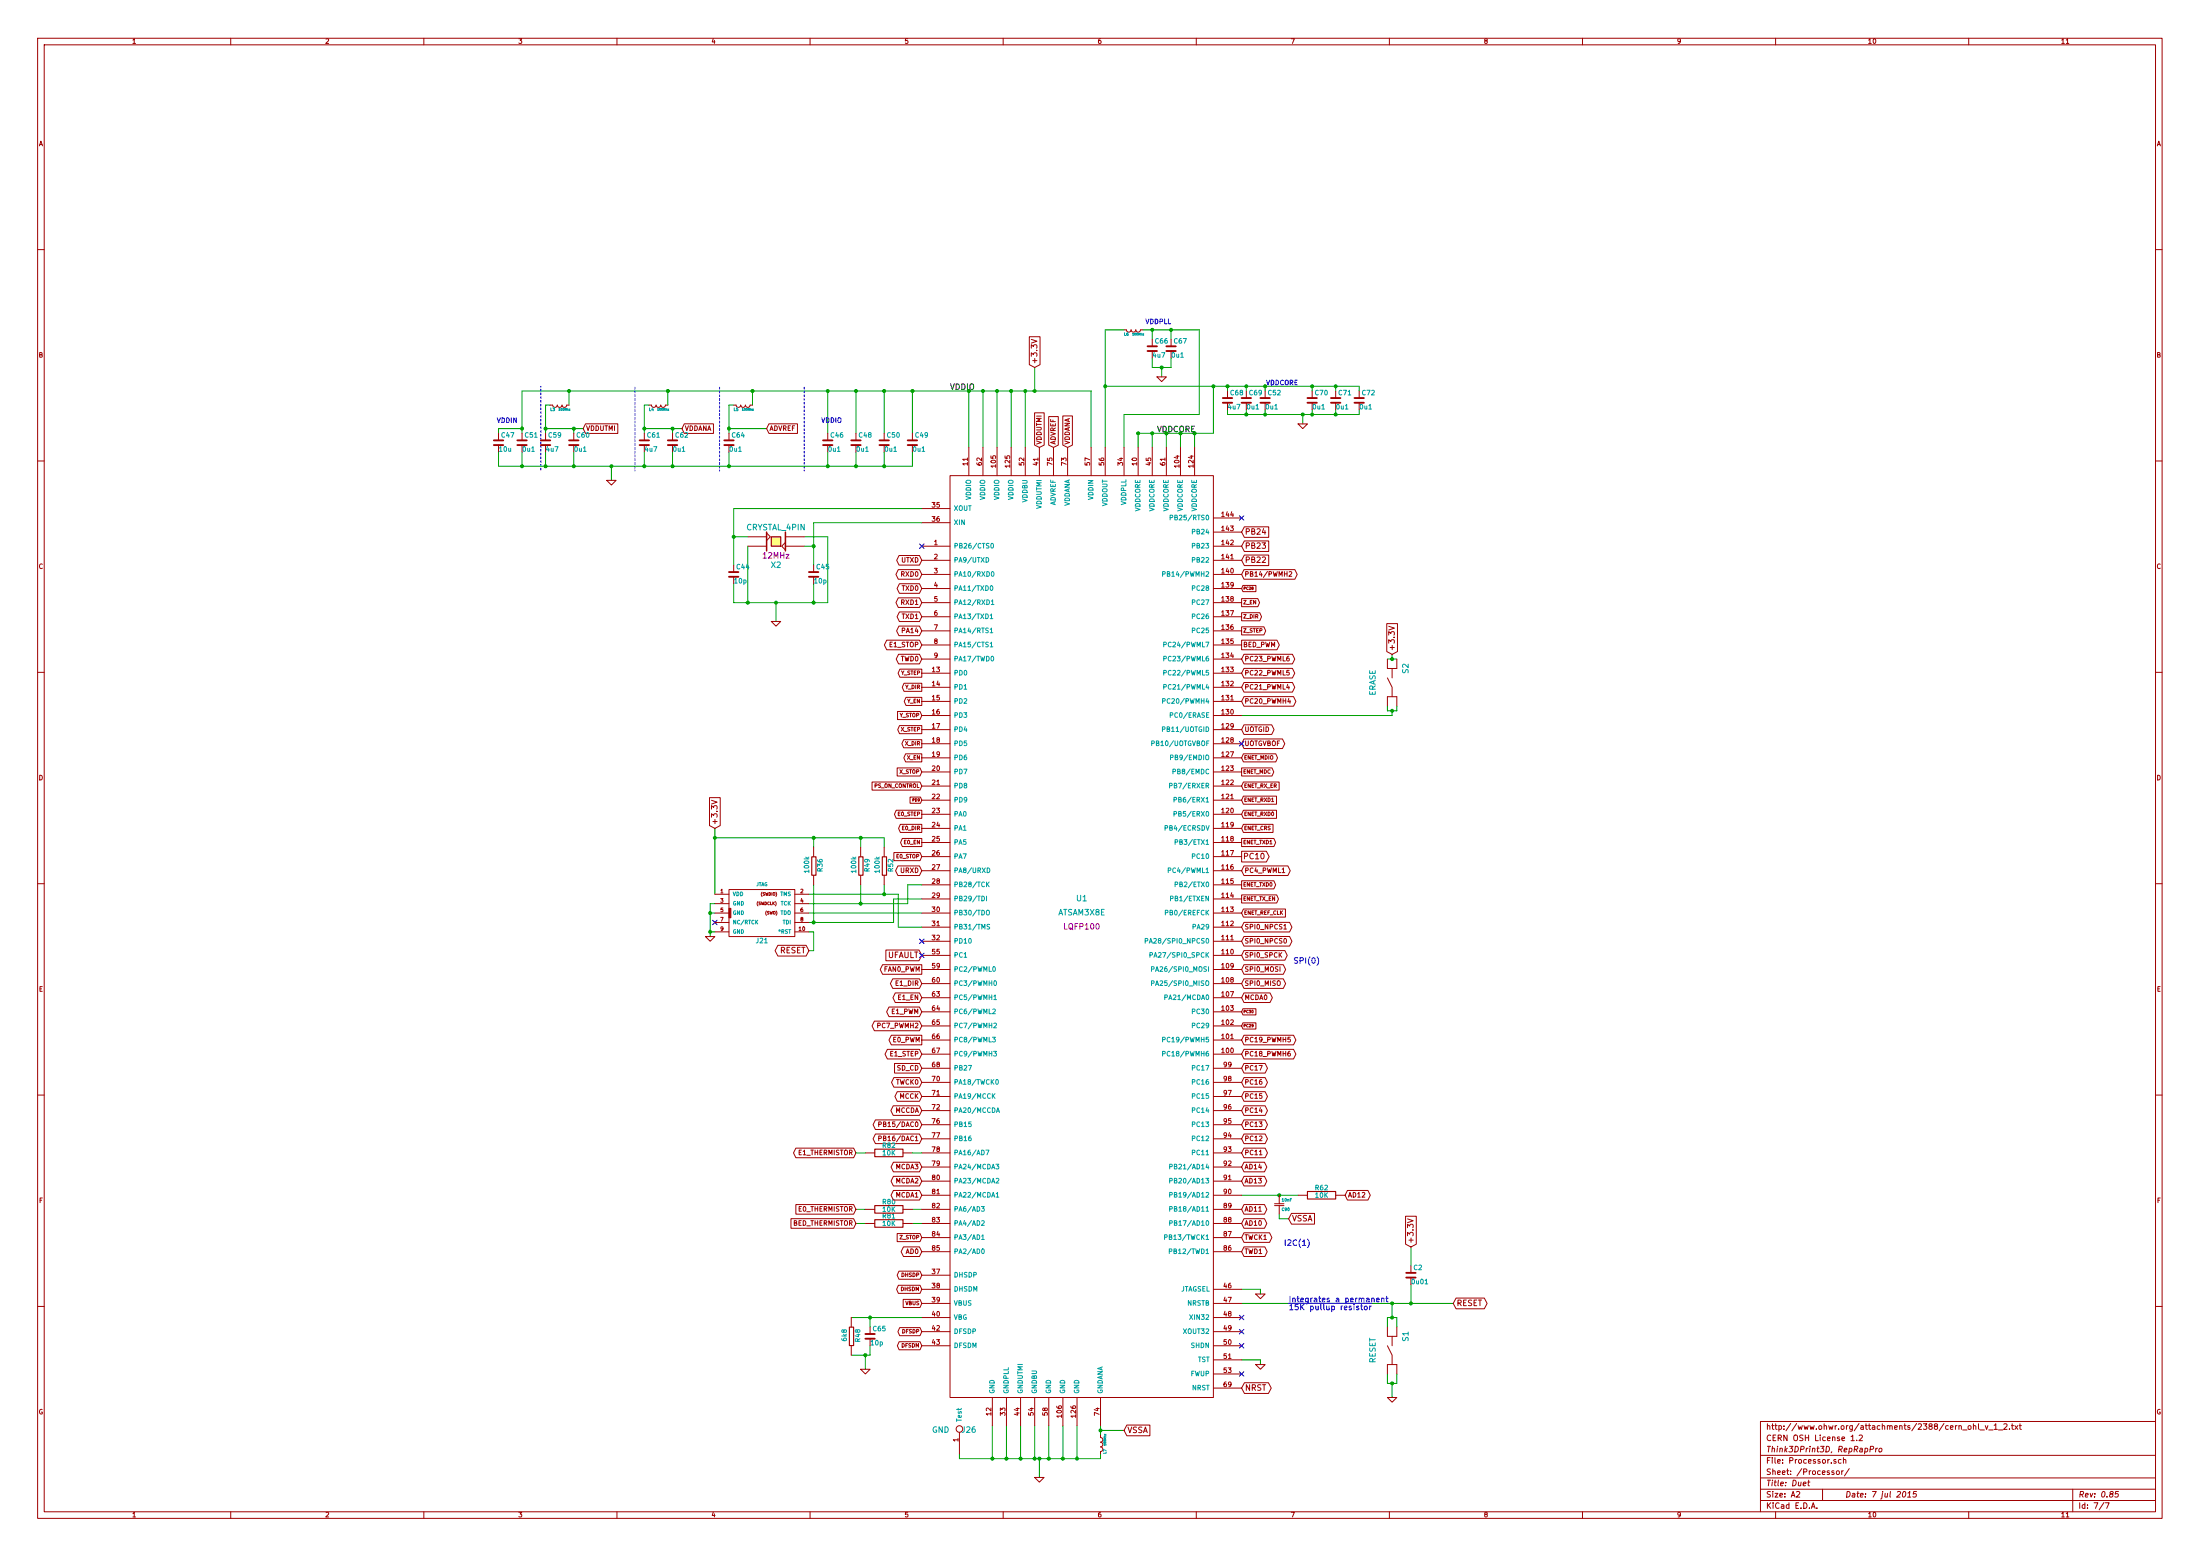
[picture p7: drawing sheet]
EESchema Schematic File Version 2
LIBS:power
LIBS:device
LIBS:transistors
LIBS:conn
LIBS:linear
LIBS:regul
LIBS:74xx
LIBS:cmos4000
LIBS:adc-dac
LIBS:memory
LIBS:xilinx
LIBS:special
LIBS:microcontrollers
LIBS:dsp
LIBS:microchip
LIBS:analog_switches
LIBS:motorola
LIBS:texas
LIBS:intel
LIBS:audio
LIBS:interface
LIBS:digital-audio
LIBS:philips
LIBS:display
LIBS:cypress
LIBS:siliconi
LIBS:opto
LIBS:atmel
LIBS:contrib
LIBS:valves
LIBS:FE
LIBS:Duet0.85-cache
EELAYER 27 0
EELAYER END
$Descr A2 23386 16535
encoding utf-8
Sheet 7 7
Title "Duet"
Date "7 jul 2015"
Rev "0.85"
Comp "Think3DPrint3D, RepRapPro"
Comment1 "CERN OSH License 1.2"
Comment2 "http://www.ohwr.org/attachments/2388/cern_ohl_v_1_2.txt"
Comment3 ""
Comment4 ""
$EndDescr
Wire Wire Line
	9200 12850 9100 12850
Wire Wire Line
	9800 13000 9700 13000
Wire Wire Line
	13600 12900 13600 12950
Wire Wire Line
	13600 12950 13700 12950
Connection ~ 8650 6400
Wire Wire Line
	8800 6400 7800 6400
Wire Wire Line
	8800 6400 8800 5700
Wire Wire Line
	8800 5700 8550 5700
Connection ~ 7800 5700
Wire Wire Line
	7950 5700 7800 5700
Connection ~ 8650 5800
Wire Wire Line
	8650 6000 8650 5550
Connection ~ 7750 4950
Wire Wire Line
	7750 4950 7750 4800
Wire Wire Line
	11700 15150 11700 15250
Connection ~ 15000 13850
Wire Wire Line
	13200 13850 15450 13850
Wire Wire Line
	15000 13250 15000 13450
Connection ~ 14800 14700
Wire Wire Line
	14800 14850 14800 14700
Connection ~ 14800 14000
Connection ~ 14800 13850
Wire Wire Line
	14800 13850 14800 14000
Connection ~ 14800 7000
Wire Wire Line
	14800 6950 14800 7000
Connection ~ 14800 7550
Wire Wire Line
	14800 7550 14800 7600
Wire Wire Line
	14800 7600 13200 7600
Connection ~ 9250 14000
Wire Wire Line
	9250 14100 9250 14000
Connection ~ 9200 14400
Wire Wire Line
	9200 14550 9200 14400
Connection ~ 11450 15500
Connection ~ 8650 8900
Wire Wire Line
	7600 8900 9400 8900
Connection ~ 9150 8900
Connection ~ 9400 9500
Wire Wire Line
	9400 9400 9400 9500
Connection ~ 10300 4150
Wire Wire Line
	10300 4150 10300 4750
Connection ~ 10600 4150
Wire Wire Line
	10600 4150 10600 4750
Connection ~ 10900 4150
Wire Wire Line
	10900 4150 10900 4750
Connection ~ 9700 4150
Wire Wire Line
	11600 4750 11600 4150
Wire Wire Line
	11600 4150 5550 4150
Connection ~ 6500 4950
Wire Wire Line
	6500 4950 6500 5100
Connection ~ 5800 4950
Wire Wire Line
	5550 4950 5550 4800
Connection ~ 6850 4950
Wire Wire Line
	6100 4950 6100 4800
Connection ~ 7150 4950
Connection ~ 8800 4950
Connection ~ 9400 4950
Wire Wire Line
	9100 4950 9100 4800
Connection ~ 9100 4150
Wire Wire Line
	9400 4150 9400 4600
Connection ~ 8000 4150
Wire Wire Line
	8800 4150 8800 4600
Connection ~ 6050 4150
Wire Wire Line
	7100 4150 7100 4300
Wire Wire Line
	8150 4550 7750 4550
Connection ~ 6100 4550
Wire Wire Line
	6200 4550 5800 4550
Connection ~ 5800 4550
Wire Wire Line
	5850 4300 5800 4300
Wire Wire Line
	5800 4300 5800 4600
Connection ~ 13050 4100
Wire Wire Line
	13050 4100 13050 4150
Connection ~ 13450 4100
Wire Wire Line
	13450 4100 13450 4150
Connection ~ 14200 4100
Wire Wire Line
	14450 4150 14450 4100
Wire Wire Line
	14450 4100 11750 4100
Connection ~ 14200 4400
Wire Wire Line
	14450 4350 14450 4400
Wire Wire Line
	14450 4400 13050 4400
Connection ~ 13850 4400
Wire Wire Line
	13950 4400 13950 4350
Connection ~ 13450 4400
Wire Wire Line
	13250 4350 13250 4400
Wire Wire Line
	13050 4400 13050 4350
Wire Wire Line
	12750 4400 11950 4400
Wire Wire Line
	12750 4400 12750 3500
Wire Wire Line
	12450 3800 12450 3900
Wire Wire Line
	12450 3900 12250 3900
Wire Wire Line
	12250 3900 12250 3800
Connection ~ 12250 3500
Wire Wire Line
	12250 3500 12250 3600
Wire Wire Line
	11950 4400 11950 4750
Wire Wire Line
	12700 4600 12700 4750
Connection ~ 12400 4600
Wire Wire Line
	12550 4600 12550 4750
Connection ~ 12100 4600
Wire Wire Line
	12250 4750 12250 4600
Wire Wire Line
	9800 9550 9500 9550
Wire Wire Line
	9500 9550 9500 9800
Wire Wire Line
	9500 9800 8600 9800
Wire Wire Line
	9800 9400 9650 9400
Wire Wire Line
	9650 9400 9650 9600
Wire Wire Line
	9650 9600 8600 9600
Wire Wire Line
	9800 9700 8600 9700
Wire Wire Line
	13200 14450 13400 14450
Wire Wire Line
	13400 14450 13400 14500
Wire Wire Line
	13400 13750 13400 13700
Wire Wire Line
	13400 13700 13200 13700
Connection ~ 11150 15500
Wire Wire Line
	11150 15500 11150 15150
Connection ~ 11000 15500
Wire Wire Line
	11000 15500 11000 15150
Connection ~ 10700 15500
Wire Wire Line
	10700 15500 10700 15150
Wire Wire Line
	8650 6400 8650 6200
Connection ~ 7550 9900
Wire Wire Line
	7550 9950 7550 9600
Wire Wire Line
	7600 9700 7550 9700
Wire Wire Line
	7550 9600 7600 9600
Wire Wire Line
	8650 10100 8650 9900
Wire Wire Line
	8250 6400 8250 6600
Connection ~ 8250 6400
Wire Wire Line
	7550 9900 7600 9900
Connection ~ 7550 9700
Wire Wire Line
	10550 15500 10550 15150
Wire Wire Line
	7800 6400 7800 6200
Wire Wire Line
	11050 15500 11050 15700
Wire Wire Line
	10850 15500 10850 15150
Connection ~ 10850 15500
Wire Wire Line
	11450 15150 11450 15500
Connection ~ 11050 15500
Wire Wire Line
	11300 15500 11300 15150
Connection ~ 11300 15500
Wire Wire Line
	8650 5550 9800 5550
Wire Wire Line
	8600 9500 9550 9500
Wire Wire Line
	9550 9500 9550 9850
Wire Wire Line
	9550 9850 9800 9850
Wire Wire Line
	8650 10100 8600 10100
Wire Wire Line
	12100 4750 12100 4600
Wire Wire Line
	12400 4600 12400 4750
Connection ~ 12250 4600
Connection ~ 12550 4600
Wire Notes Line
	6750 5000 6750 4100
Wire Notes Line
	5750 4100 5750 5000
Connection ~ 12700 4600
Wire Wire Line
	11750 4750 11750 3500
Wire Wire Line
	11750 3500 11950 3500
Wire Wire Line
	12750 3500 12150 3500
Wire Wire Line
	12450 3500 12450 3600
Connection ~ 12450 3500
Wire Wire Line
	12350 4000 12350 3900
Connection ~ 12350 3900
Connection ~ 11750 4100
Wire Wire Line
	13950 4100 13950 4150
Wire Wire Line
	13450 4400 13450 4350
Connection ~ 13250 4400
Wire Wire Line
	13850 4400 13850 4500
Wire Wire Line
	14200 4400 14200 4350
Connection ~ 13950 4400
Wire Wire Line
	14200 4100 14200 4150
Connection ~ 13950 4100
Wire Wire Line
	13250 4100 13250 4150
Connection ~ 13250 4100
Wire Wire Line
	12100 4600 12900 4600
Wire Wire Line
	12900 4600 12900 4100
Connection ~ 12900 4100
Wire Wire Line
	6100 4600 6100 4550
Wire Notes Line
	8550 5000 8550 4100
Wire Wire Line
	7800 4300 7750 4300
Connection ~ 6850 4550
Wire Wire Line
	6900 4300 6850 4300
Wire Wire Line
	6850 4300 6850 4600
Wire Notes Line
	7650 5000 7650 4100
Wire Wire Line
	7150 4600 7150 4550
Wire Wire Line
	7250 4550 6850 4550
Connection ~ 7150 4550
Wire Wire Line
	5300 4600 5300 4550
Wire Wire Line
	5300 4550 5550 4550
Wire Wire Line
	5550 4150 5550 4600
Wire Wire Line
	6050 4300 6050 4150
Connection ~ 5550 4550
Wire Wire Line
	8000 4150 8000 4300
Connection ~ 7100 4150
Wire Wire Line
	9100 4150 9100 4600
Connection ~ 8800 4150
Wire Wire Line
	9700 4150 9700 4600
Connection ~ 9400 4150
Wire Wire Line
	9700 4800 9700 4950
Wire Wire Line
	9400 4800 9400 4950
Wire Wire Line
	8800 4950 8800 4800
Connection ~ 9100 4950
Wire Wire Line
	7150 4950 7150 4800
Wire Wire Line
	6850 4950 6850 4800
Wire Wire Line
	5800 4950 5800 4800
Connection ~ 6100 4950
Wire Wire Line
	9700 4950 5300 4950
Wire Wire Line
	5300 4950 5300 4800
Connection ~ 5550 4950
Wire Wire Line
	11000 4150 11000 3900
Connection ~ 11000 4150
Wire Wire Line
	10750 4150 10750 4750
Connection ~ 10750 4150
Wire Wire Line
	10450 4150 10450 4750
Connection ~ 10450 4150
Wire Wire Line
	8650 9400 8650 9800
Connection ~ 8650 9800
Wire Wire Line
	9150 9400 9150 9600
Connection ~ 9150 9600
Wire Wire Line
	9400 8900 9400 9000
Wire Wire Line
	9150 9000 9150 8900
Wire Wire Line
	8650 8900 8650 9000
Wire Wire Line
	7600 9500 7600 8800
Connection ~ 7600 8900
Wire Wire Line
	9050 14400 9250 14400
Wire Wire Line
	9250 14400 9250 14300
Wire Wire Line
	9800 14000 9050 14000
Wire Wire Line
	14750 7500 14750 7550
Wire Wire Line
	14750 7550 14850 7550
Wire Wire Line
	14850 7550 14850 7500
Wire Wire Line
	14850 7000 14750 7000
Wire Wire Line
	14750 14100 14750 14000
Wire Wire Line
	14750 14000 14850 14000
Wire Wire Line
	14850 14000 14850 14100
Wire Wire Line
	14750 14600 14750 14700
Wire Wire Line
	14750 14700 14850 14700
Wire Wire Line
	14850 14700 14850 14600
Wire Wire Line
	15000 13850 15000 13650
Wire Wire Line
	8650 9900 8600 9900
Wire Wire Line
	11700 15450 11700 15500
Wire Wire Line
	11950 15200 11700 15200
Connection ~ 11700 15200
Wire Wire Line
	7750 4300 7750 4600
Connection ~ 7750 4550
Wire Wire Line
	8550 5800 8650 5800
Wire Wire Line
	9800 5400 7800 5400
Wire Wire Line
	7800 5400 7800 6000
Wire Wire Line
	7950 5800 7950 6400
Connection ~ 7950 6400
Wire Wire Line
	10200 15450 10200 15500
Wire Wire Line
	10200 15500 11700 15500
Connection ~ 10550 15500
Wire Wire Line
	13200 12700 13800 12700
Connection ~ 13600 12700
Wire Wire Line
	9800 12850 9700 12850
Wire Wire Line
	9200 13000 9100 13000
$Comp
L R R81
U 1 1
P 9450 13000
F 0 "R81" V 9530 13000 50  0000 C CNN
F 1 "10K" V 9450 13000 50  0000 C CNN
F 2 "" H 9450 13000 60  0001 C CNN
F 3 "" H 9450 13000 60  0001 C CNN
	1    9450 13000
	0    -1   -1   0   
$EndComp
$Comp
L R R80
U 1 1
P 9450 12850
F 0 "R80" V 9530 12850 50  0000 C CNN
F 1 "10K" V 9450 12850 50  0000 C CNN
F 2 "" H 9450 12850 60  0001 C CNN
F 3 "" H 9450 12850 60  0001 C CNN
	1    9450 12850
	0    -1   -1   0   
$EndComp
Text GLabel 13200 9100 2    60   Output ~ 0
PC10
$Comp
L R R62
U 1 1
P 14050 12700
F 0 "R62" V 14130 12700 50  0000 C CNN
F 1 "10K" V 14050 12700 50  0000 C CNN
F 2 "" H 14050 12700 60  0001 C CNN
F 3 "" H 14050 12700 60  0001 C CNN
	1    14050 12700
	0    -1   -1   0   
$EndComp
Text GLabel 13700 12950 2    60   Input ~ 0
VSSA
$Comp
L CSMALL C90
U 1 1
P 13600 12800
F 0 "C90" H 13625 12850 30  0000 L CNN
F 1 "10nF" H 13625 12750 30  0000 L CNN
F 2 "" H 13600 12800 60  0001 C CNN
F 3 "" H 13600 12800 60  0001 C CNN
	1    13600 12800
	1    0    0    1   
$EndComp
$Comp
L TP J26
U 1 1
P 10200 15450
F 0 "J26" H 10300 15700 60  0000 C CNN
F 1 "GND" H 10000 15700 60  0000 C CNN
F 2 "" H 10200 15450 60  0001 C CNN
F 3 "" H 10200 15450 60  0001 C CNN
	1    10200 15450
	1    0    0    -1  
$EndComp
Text GLabel 9800 8350 0    39   Input ~ 0
PS_ON_CONTROL
$Comp
L CRYSTAL_4PIN X2
U 1 1
P 8250 5750
F 0 "X2" H 8250 6000 60  0000 C CNN
F 1 "CRYSTAL_4PIN" H 8250 5600 60  0000 C CNN
F 2 "" H 8250 5750 60  0001 C CNN
F 3 "" H 8250 5750 60  0001 C CNN
F 4 "12MHz" H 8250 5900 60  0000 C CNN "Frequency"
	1    8250 5750
	-1   0    0    1   
$EndComp
$Comp
L ATSAM3X8E U1
U 1 1
P 11500 10200
F 0 "U1" H 11500 10850 60  0000 C CNN
F 1 "ATSAM3X8E" H 11500 10700 60  0000 C CNN
F 2 "LQFP100" H 11500 10550 60  0000 C CNN
F 3 "" H 11500 10200 60  0001 C CNN
	1    11500 10200
	1    0    0    -1  
$EndComp
Text Notes 13700 13850 0    60   ~ 0
Integrates a permanent\n~15K pullup resistor
NoConn ~ 13200 5500
NoConn ~ 9800 5800
NoConn ~ 9800 10000
Text GLabel 9800 10150 0    60   Input ~ 0
UFAULT
Text GLabel 13200 7900 2    50   BiDi ~ 0
UOTGVBOF
Text GLabel 13200 7750 2    50   BiDi ~ 0
UOTGID
Text GLabel 9800 11950 0    50   BiDi ~ 0
PB15/DAC0
Text GLabel 9800 12100 0    50   BiDi ~ 0
PB16/DAC1
Text GLabel 13200 11350 2    50   BiDi ~ 0
PC17
Text GLabel 13200 11500 2    50   BiDi ~ 0
PC16
Text GLabel 13200 11650 2    50   BiDi ~ 0
PC15
Text GLabel 13200 11800 2    50   BiDi ~ 0
PC14
Text GLabel 13200 11950 2    50   BiDi ~ 0
PC13
Text GLabel 13200 12100 2    50   BiDi ~ 0
PC12
Text GLabel 13200 12250 2    50   BiDi ~ 0
PC11
Text GLabel 13200 9850 2    50   BiDi ~ 0
SPI0_NPCS1
Text GLabel 13200 6100 2    50   BiDi ~ 0
PB14/PWMH2
Text GLabel 13200 7000 2    50   BiDi ~ 0
PC23_PWML6
Text GLabel 13200 7150 2    50   BiDi ~ 0
PC22_PWML5
Text GLabel 13200 7300 2    50   BiDi ~ 0
PC21_PWML4
Text GLabel 13200 7450 2    50   BiDi ~ 0
PC20_PWMH4
Text GLabel 13200 9250 2    50   BiDi ~ 0
PC4_PWML1
Text GLabel 13200 11050 2    50   BiDi ~ 0
PC19_PWMH5
Text GLabel 13200 11200 2    50   BiDi ~ 0
PC18_PWMH6
Text GLabel 13200 12400 2    50   BiDi ~ 0
AD14
Text GLabel 13200 12550 2    50   BiDi ~ 0
AD13
Text GLabel 14300 12700 2    50   BiDi ~ 0
AD12
Text GLabel 13200 12850 2    50   BiDi ~ 0
AD11
Text GLabel 13200 13000 2    50   BiDi ~ 0
AD10
Text GLabel 9800 13300 0    50   BiDi ~ 0
AD0
Text GLabel 9100 12250 0    50   BiDi ~ 0
E1_THERMISTOR
Text GLabel 9800 6100 0    50   BiDi ~ 0
RXD0
Text GLabel 9800 6250 0    50   BiDi ~ 0
TXD0
Text GLabel 9800 6700 0    50   BiDi ~ 0
PA14
Text GLabel 9800 6850 0    50   BiDi ~ 0
E1_STOP
Text GLabel 9800 11200 0    50   BiDi ~ 0
E1_STEP
Text GLabel 9800 10450 0    50   BiDi ~ 0
E1_DIR
Text GLabel 9800 10600 0    50   BiDi ~ 0
E1_EN
Text GLabel 9800 10750 0    50   BiDi ~ 0
E1_PWM
Text GLabel 9800 10900 0    50   BiDi ~ 0
PC7_PWMH2
Text Label 10100 4150 0    60   ~ 0
VDDIO
Text Label 12300 4600 0    60   ~ 0
VDDCORE
Text GLabel 11950 15200 2    60   Input ~ 0
VSSA
$Comp
L L_MINI L7
U 1 1
P 11700 15350
F 0 "L7" H 11625 15300 30  0000 C CNN
F 1 "100Mhz" H 11750 15300 22  0000 C CNN
F 2 "" H 11700 15350 60  0001 C CNN
F 3 "" H 11700 15350 60  0001 C CNN
	1    11700 15350
	0    -1   -1   0   
$EndComp
Text Notes 13750 10250 0    60   ~ 0
SPI(0)
Text Notes 13650 13250 0    60   ~ 0
I2C(1)
Text GLabel 9800 6400 0    50   BiDi ~ 0
RXD1
Text GLabel 9800 6550 0    50   BiDi ~ 0
TXD1
Text GLabel 9800 9250 0    50   BiDi ~ 0
URXD
Text GLabel 9800 5950 0    50   BiDi ~ 0
UTXD
Text GLabel 13200 13150 2    50   BiDi ~ 0
TWCK1
Text GLabel 13200 13300 2    50   BiDi ~ 0
TWD1
Text GLabel 9800 11350 0    50   Input ~ 0
SD_CD
Text GLabel 13200 10600 2    50   BiDi ~ 0
MCDA0
Text GLabel 9800 11650 0    50   BiDi ~ 0
MCCK
Text GLabel 9800 11800 0    50   BiDi ~ 0
MCCDA
Text GLabel 9800 12400 0    50   BiDi ~ 0
MCDA3
Text GLabel 9800 12550 0    50   BiDi ~ 0
MCDA2
Text GLabel 9800 12700 0    50   BiDi ~ 0
MCDA1
$Comp
L SW_TACT S2
U 1 1
P 14800 7250
F 0 "S2" H 14950 7100 60  0000 C CNN
F 1 "ERASE" H 14800 7450 60  0000 C CNN
F 2 "" H 14800 7250 60  0001 C CNN
F 3 "" H 14800 7250 60  0001 C CNN
	1    14800 7250
	0    -1   -1   0   
$EndComp
Text GLabel 14800 6950 1    60   Input ~ 0
+3.3V
$Comp
L C_SMALL C65
U 1 1
P 9250 14200
F 0 "C65" H 9275 14275 50  0000 L CNN
F 1 "10p" H 9250 14125 50  0000 L CNN
F 2 "" H 9250 14200 60  0001 C CNN
F 3 "" H 9250 14200 60  0001 C CNN
	1    9250 14200
	1    0    0    -1  
$EndComp
$Comp
L GND #PWR052
U 1 1
P 9200 14550
F 0 "#PWR052" H 9200 14550 30  0001 C CNN
F 1 "GND" H 9200 14480 30  0001 C CNN
F 2 "" H 9200 14550 60  0001 C CNN
F 3 "" H 9200 14550 60  0001 C CNN
	1    9200 14550
	1    0    0    -1  
$EndComp
$Comp
L R_SMALL R48
U 1 1
P 9050 14200
F 0 "R48" V 9125 14208 50  0000 C CNN
F 1 "6k8" V 8982 14212 50  0000 C CNN
F 2 "" H 9050 14200 60  0001 C CNN
F 3 "" H 9050 14200 60  0001 C CNN
	1    9050 14200
	1    0    0    -1  
$EndComp
Text GLabel 9800 14150 0    39   BiDi ~ 0
DFSDP
Text GLabel 9800 14300 0    39   BiDi ~ 0
DFSDM
$Comp
L R_SMALL R52
U 1 1
P 9400 9200
F 0 "R52" V 9475 9208 50  0000 C CNN
F 1 "100k" V 9332 9212 50  0000 C CNN
F 2 "" H 9400 9200 60  0001 C CNN
F 3 "" H 9400 9200 60  0001 C CNN
	1    9400 9200
	1    0    0    -1  
$EndComp
$Comp
L R_SMALL R49
U 1 1
P 9150 9200
F 0 "R49" V 9225 9208 50  0000 C CNN
F 1 "100k" V 9082 9212 50  0000 C CNN
F 2 "" H 9150 9200 60  0001 C CNN
F 3 "" H 9150 9200 60  0001 C CNN
	1    9150 9200
	1    0    0    -1  
$EndComp
$Comp
L R_SMALL R36
U 1 1
P 8650 9200
F 0 "R36" V 8725 9208 50  0000 C CNN
F 1 "100k" V 8582 9212 50  0000 C CNN
F 2 "" H 8650 9200 60  0001 C CNN
F 3 "" H 8650 9200 60  0001 C CNN
	1    8650 9200
	1    0    0    -1  
$EndComp
$Comp
L GND #PWR053
U 1 1
P 6500 5100
F 0 "#PWR053" H 6500 5100 30  0001 C CNN
F 1 "GND" H 6500 5030 30  0001 C CNN
F 2 "" H 6500 5100 60  0001 C CNN
F 3 "" H 6500 5100 60  0001 C CNN
	1    6500 5100
	1    0    0    -1  
$EndComp
Text GLabel 11050 4750 1    50   Input ~ 0
VDDUTMI
Text GLabel 11350 4750 1    50   Input ~ 0
VDDANA
Text GLabel 11200 4750 1    50   Input ~ 0
ADVREF
Text GLabel 8150 4550 2    50   Input ~ 0
ADVREF
Text GLabel 7250 4550 2    50   Input ~ 0
VDDANA
Text GLabel 6200 4550 2    50   Input ~ 0
VDDUTMI
$Comp
L L_MINI L4
U 1 1
P 7000 4300
F 0 "L4" H 6925 4250 30  0000 C CNN
F 1 "100Mhz" H 7050 4250 22  0000 C CNN
F 2 "" H 7000 4300 60  0001 C CNN
F 3 "" H 7000 4300 60  0001 C CNN
	1    7000 4300
	1    0    0    -1  
$EndComp
$Comp
L C_SMALL C62
U 1 1
P 7150 4700
F 0 "C62" H 7175 4775 50  0000 L CNN
F 1 "0u1" H 7150 4625 50  0000 L CNN
F 2 "" H 7150 4700 60  0001 C CNN
F 3 "" H 7150 4700 60  0001 C CNN
	1    7150 4700
	1    0    0    -1  
$EndComp
$Comp
L C_SMALL C64
U 1 1
P 7750 4700
F 0 "C64" H 7775 4775 50  0000 L CNN
F 1 "0u1" H 7750 4625 50  0000 L CNN
F 2 "" H 7750 4700 60  0001 C CNN
F 3 "" H 7750 4700 60  0001 C CNN
	1    7750 4700
	1    0    0    -1  
$EndComp
$Comp
L C_SMALL C61
U 1 1
P 6850 4700
F 0 "C61" H 6875 4775 50  0000 L CNN
F 1 "4u7" H 6850 4625 50  0000 L CNN
F 2 "" H 6850 4700 60  0001 C CNN
F 3 "" H 6850 4700 60  0001 C CNN
	1    6850 4700
	1    0    0    -1  
$EndComp
$Comp
L L_MINI L5
U 1 1
P 7900 4300
F 0 "L5" H 7825 4250 30  0000 C CNN
F 1 "100Mhz" H 7950 4250 22  0000 C CNN
F 2 "" H 7900 4300 60  0001 C CNN
F 3 "" H 7900 4300 60  0001 C CNN
	1    7900 4300
	1    0    0    -1  
$EndComp
Text Notes 12450 3450 2    50   ~ 0
VDDPLL
$Comp
L GND #PWR054
U 1 1
P 12350 4000
F 0 "#PWR054" H 12350 4000 30  0001 C CNN
F 1 "GND" H 12350 3930 30  0001 C CNN
F 2 "" H 12350 4000 60  0001 C CNN
F 3 "" H 12350 4000 60  0001 C CNN
	1    12350 4000
	1    0    0    -1  
$EndComp
$Comp
L L_MINI L6
U 1 1
P 12050 3500
F 0 "L6" H 11975 3450 30  0000 C CNN
F 1 "100Mhz" H 12100 3450 22  0000 C CNN
F 2 "" H 12050 3500 60  0001 C CNN
F 3 "" H 12050 3500 60  0001 C CNN
	1    12050 3500
	1    0    0    -1  
$EndComp
$Comp
L C_SMALL C67
U 1 1
P 12450 3700
F 0 "C67" H 12475 3775 50  0000 L CNN
F 1 "0u1" H 12450 3625 50  0000 L CNN
F 2 "" H 12450 3700 60  0001 C CNN
F 3 "" H 12450 3700 60  0001 C CNN
	1    12450 3700
	1    0    0    -1  
$EndComp
$Comp
L C_SMALL C66
U 1 1
P 12250 3700
F 0 "C66" H 12275 3775 50  0000 L CNN
F 1 "4u7" H 12250 3625 50  0000 L CNN
F 2 "" H 12250 3700 60  0001 C CNN
F 3 "MLCC or Tantalum" H 12250 3700 60  0001 C CNN
	1    12250 3700
	1    0    0    -1  
$EndComp
$Comp
L L_MINI L3
U 1 1
P 5950 4300
F 0 "L3" H 5875 4250 30  0000 C CNN
F 1 "100Mhz" H 6000 4250 22  0000 C CNN
F 2 "" H 5950 4300 60  0001 C CNN
F 3 "" H 5950 4300 60  0001 C CNN
	1    5950 4300
	1    0    0    -1  
$EndComp
$Comp
L GND #PWR055
U 1 1
P 13850 4500
F 0 "#PWR055" H 13850 4500 30  0001 C CNN
F 1 "GND" H 13850 4430 30  0001 C CNN
F 2 "" H 13850 4500 60  0001 C CNN
F 3 "" H 13850 4500 60  0001 C CNN
	1    13850 4500
	1    0    0    -1  
$EndComp
$Comp
L C_SMALL C72
U 1 1
P 14450 4250
F 0 "C72" H 14475 4325 50  0000 L CNN
F 1 "0u1" H 14450 4175 50  0000 L CNN
F 2 "" H 14450 4250 60  0001 C CNN
F 3 "" H 14450 4250 60  0001 C CNN
	1    14450 4250
	1    0    0    -1  
$EndComp
$Comp
L C_SMALL C70
U 1 1
P 13950 4250
F 0 "C70" H 13975 4325 50  0000 L CNN
F 1 "0u1" H 13950 4175 50  0000 L CNN
F 2 "" H 13950 4250 60  0001 C CNN
F 3 "" H 13950 4250 60  0001 C CNN
	1    13950 4250
	1    0    0    -1  
$EndComp
$Comp
L C_SMALL C71
U 1 1
P 14200 4250
F 0 "C71" H 14225 4325 50  0000 L CNN
F 1 "0u1" H 14200 4175 50  0000 L CNN
F 2 "" H 14200 4250 60  0001 C CNN
F 3 "" H 14200 4250 60  0001 C CNN
	1    14200 4250
	1    0    0    -1  
$EndComp
Text Notes 13800 4100 2    50   ~ 0
VDDCORE
Text Notes 8950 4500 2    50   ~ 0
VDDIO
Text Notes 5500 4500 2    50   ~ 0
VDDIN
$Comp
L C_SMALL C59
U 1 1
P 5800 4700
F 0 "C59" H 5825 4775 50  0000 L CNN
F 1 "4u7" H 5800 4625 50  0000 L CNN
F 2 "" H 5800 4700 60  0001 C CNN
F 3 "" H 5800 4700 60  0001 C CNN
	1    5800 4700
	1    0    0    -1  
$EndComp
$Comp
L C_SMALL C60
U 1 1
P 6100 4700
F 0 "C60" H 6125 4775 50  0000 L CNN
F 1 "0u1" H 6100 4625 50  0000 L CNN
F 2 "" H 6100 4700 60  0001 C CNN
F 3 "" H 6100 4700 60  0001 C CNN
	1    6100 4700
	1    0    0    -1  
$EndComp
$Comp
L C_SMALL C47
U 1 1
P 5300 4700
F 0 "C47" H 5325 4775 50  0000 L CNN
F 1 "10u" H 5300 4625 50  0000 L CNN
F 2 "" H 5300 4700 60  0001 C CNN
F 3 "MLCC or Tantalum" H 5300 4700 60  0001 C CNN
	1    5300 4700
	1    0    0    -1  
$EndComp
$Comp
L C_SMALL C68
U 1 1
P 13050 4250
F 0 "C68" H 13075 4325 50  0000 L CNN
F 1 "4u7" H 13050 4175 50  0000 L CNN
F 2 "" H 13050 4250 60  0001 C CNN
F 3 "MLCC or Tantalum" H 13050 4250 60  0001 C CNN
	1    13050 4250
	1    0    0    -1  
$EndComp
$Comp
L C_SMALL C69
U 1 1
P 13250 4250
F 0 "C69" H 13275 4325 50  0000 L CNN
F 1 "0u1" H 13250 4175 50  0000 L CNN
F 2 "" H 13250 4250 60  0001 C CNN
F 3 "" H 13250 4250 60  0001 C CNN
	1    13250 4250
	1    0    0    -1  
$EndComp
NoConn ~ 13200 14300
Text GLabel 8600 10100 0    60   BiDi ~ 0
RESET
Text GLabel 13200 14750 2    60   BiDi ~ 0
NRST
Text GLabel 15450 13850 2    60   BiDi ~ 0
RESET
Text GLabel 15000 13250 1    60   Input ~ 0
+3.3V
Text GLabel 7600 8800 1    60   Input ~ 0
+3.3V
NoConn ~ 7600 9800
$Comp
L GND #PWR056
U 1 1
P 13400 14500
F 0 "#PWR056" H 13400 14500 30  0001 C CNN
F 1 "GND" H 13400 14430 30  0001 C CNN
F 2 "" H 13400 14500 60  0001 C CNN
F 3 "" H 13400 14500 60  0001 C CNN
	1    13400 14500
	1    0    0    -1  
$EndComp
$Comp
L GND #PWR057
U 1 1
P 13400 13750
F 0 "#PWR057" H 13400 13750 30  0001 C CNN
F 1 "GND" H 13400 13680 30  0001 C CNN
F 2 "" H 13400 13750 60  0001 C CNN
F 3 "" H 13400 13750 60  0001 C CNN
	1    13400 13750
	1    0    0    -1  
$EndComp
NoConn ~ 13200 14150
NoConn ~ 13200 14000
NoConn ~ 13200 14600
$Comp
L C_SMALL C2
U 1 1
P 15000 13550
F 0 "C2" H 15025 13625 50  0000 L CNN
F 1 "0u01" H 15000 13475 50  0000 L CNN
F 2 "" H 15000 13550 60  0001 C CNN
F 3 "" H 15000 13550 60  0001 C CNN
	1    15000 13550
	1    0    0    -1  
$EndComp
$Comp
L SW_TACT S1
U 1 1
P 14800 14350
F 0 "S1" H 14950 14200 60  0000 C CNN
F 1 "RESET" H 14800 14550 60  0000 C CNN
F 2 "" H 14800 14350 60  0001 C CNN
F 3 "" H 14800 14350 60  0001 C CNN
	1    14800 14350
	0    -1   -1   0   
$EndComp
$Comp
L C_SMALL C45
U 1 1
P 8650 6100
F 0 "C45" H 8675 6175 50  0000 L CNN
F 1 "10p" H 8650 6025 50  0000 L CNN
F 2 "" H 8650 6100 60  0001 C CNN
F 3 "" H 8650 6100 60  0001 C CNN
	1    8650 6100
	1    0    0    -1  
$EndComp
$Comp
L C_SMALL C44
U 1 1
P 7800 6100
F 0 "C44" H 7825 6175 50  0000 L CNN
F 1 "10p" H 7800 6025 50  0000 L CNN
F 2 "" H 7800 6100 60  0001 C CNN
F 3 "" H 7800 6100 60  0001 C CNN
	1    7800 6100
	1    0    0    -1  
$EndComp
$Comp
L C_SMALL C52
U 1 1
P 13450 4250
F 0 "C52" H 13475 4325 50  0000 L CNN
F 1 "0u1" H 13450 4175 50  0000 L CNN
F 2 "" H 13450 4250 60  0001 C CNN
F 3 "" H 13450 4250 60  0001 C CNN
	1    13450 4250
	1    0    0    -1  
$EndComp
$Comp
L C_SMALL C51
U 1 1
P 5550 4700
F 0 "C51" H 5575 4775 50  0000 L CNN
F 1 "0u1" H 5550 4625 50  0000 L CNN
F 2 "" H 5550 4700 60  0001 C CNN
F 3 "" H 5550 4700 60  0001 C CNN
	1    5550 4700
	1    0    0    -1  
$EndComp
$Comp
L C_SMALL C50
U 1 1
P 9400 4700
F 0 "C50" H 9425 4775 50  0000 L CNN
F 1 "0u1" H 9400 4625 50  0000 L CNN
F 2 "" H 9400 4700 60  0001 C CNN
F 3 "" H 9400 4700 60  0001 C CNN
	1    9400 4700
	1    0    0    -1  
$EndComp
$Comp
L C_SMALL C49
U 1 1
P 9700 4700
F 0 "C49" H 9725 4775 50  0000 L CNN
F 1 "0u1" H 9700 4625 50  0000 L CNN
F 2 "" H 9700 4700 60  0001 C CNN
F 3 "" H 9700 4700 60  0001 C CNN
	1    9700 4700
	1    0    0    -1  
$EndComp
$Comp
L C_SMALL C48
U 1 1
P 9100 4700
F 0 "C48" H 9125 4775 50  0000 L CNN
F 1 "0u1" H 9100 4625 50  0000 L CNN
F 2 "" H 9100 4700 60  0001 C CNN
F 3 "" H 9100 4700 60  0001 C CNN
	1    9100 4700
	1    0    0    -1  
$EndComp
$Comp
L C_SMALL C46
U 1 1
P 8800 4700
F 0 "C46" H 8825 4775 50  0000 L CNN
F 1 "0u1" H 8800 4625 50  0000 L CNN
F 2 "" H 8800 4700 60  0001 C CNN
F 3 "" H 8800 4700 60  0001 C CNN
	1    8800 4700
	1    0    0    -1  
$EndComp
$Comp
L CONN_JTAG J21
U 1 1
P 8100 9700
F 0 "J21" H 8100 9400 50  0000 C CNN
F 1 "JTAG" H 8100 10000 35  0000 C CNN
F 2 "" H 8100 9700 60  0001 C CNN
F 3 "" H 8100 9700 60  0001 C CNN
	1    8100 9700
	1    0    0    -1  
$EndComp
$Comp
L GND #PWR058
U 1 1
P 11050 15700
F 0 "#PWR058" H 11050 15700 30  0001 C CNN
F 1 "GND" H 11050 15630 30  0001 C CNN
F 2 "" H 11050 15700 60  0001 C CNN
F 3 "" H 11050 15700 60  0001 C CNN
	1    11050 15700
	1    0    0    -1  
$EndComp
Text GLabel 9800 13150 0    39   Input ~ 0
Z_STOP
Text GLabel 9800 7600 0    39   Input ~ 0
Y_STOP
Text GLabel 13200 6700 2    39   Output ~ 0
Z_STEP
Text GLabel 13200 6550 2    39   Output ~ 0
Z_DIR
Text GLabel 9800 11050 0    50   Output ~ 0
E0_PWM
Text GLabel 9800 10300 0    50   Output ~ 0
FAN0_PWM
Text GLabel 13200 6850 2    50   Output ~ 0
BED_PWM
Text GLabel 13200 8650 2    39   Input ~ 0
ENET_RXD0
Text GLabel 13200 8800 2    39   Input ~ 0
ENET_CRS
Text GLabel 13200 9550 2    39   Output ~ 0
ENET_TX_EN
Text GLabel 9100 12850 0    50   Input ~ 0
E0_THERMISTOR
Text GLabel 9800 13850 0    39   Input ~ 0
VBUS
Text GLabel 9800 8950 0    39   Output ~ 0
E0_EN
Text GLabel 9800 8800 0    39   Output ~ 0
E0_DIR
Text GLabel 9800 8650 0    39   Output ~ 0
E0_STEP
Text GLabel 9800 8050 0    39   Output ~ 0
X_EN
Text GLabel 9800 7900 0    39   Output ~ 0
X_DIR
Text GLabel 9800 7750 0    39   Output ~ 0
X_STEP
Text GLabel 9800 7450 0    39   Output ~ 0
Y_EN
Text GLabel 9800 7300 0    39   Output ~ 0
Y_DIR
Text GLabel 9800 7150 0    39   Output ~ 0
Y_STEP
Text GLabel 13200 6400 2    39   Output ~ 0
Z_EN
Text GLabel 13200 8050 2    39   BiDi ~ 0
ENET_MDIO
Text GLabel 13200 8200 2    39   Output ~ 0
ENET_MDC
Text GLabel 13200 9700 2    39   Input ~ 0
ENET_REF_CLK
Text GLabel 13200 8350 2    39   Input ~ 0
ENET_RX_ER
Text GLabel 13200 8500 2    39   Input ~ 0
ENET_RXD1
Text GLabel 13200 8950 2    39   Output ~ 0
ENET_TXD1
Text GLabel 13200 9400 2    39   Output ~ 0
ENET_TXD0
Text GLabel 9800 9100 0    39   Input ~ 0
E0_STOP
Text GLabel 9800 8200 0    39   Input ~ 0
X_STOP
Text GLabel 9800 13700 0    39   BiDi ~ 0
DHSDM
Text GLabel 9800 13550 0    39   BiDi ~ 0
DHSDP
Text GLabel 9800 11500 0    50   BiDi ~ 0
TWCK0
Text GLabel 9800 7000 0    50   BiDi ~ 0
TWD0
Text GLabel 9100 13000 0    50   Input ~ 0
BED_THERMISTOR
Text GLabel 13200 10300 2    50   BiDi ~ 0
SPI0_MOSI
Text GLabel 13200 10450 2    50   BiDi ~ 0
SPI0_MISO
Text GLabel 13200 10000 2    50   BiDi ~ 0
SPI0_NPCS0
Text GLabel 13200 10150 2    50   BiDi ~ 0
SPI0_SPCK
$Comp
L GND #PWR059
U 1 1
P 14800 14850
F 0 "#PWR059" H 14800 14850 30  0001 C CNN
F 1 "GND" H 14800 14780 30  0001 C CNN
F 2 "" H 14800 14850 60  0001 C CNN
F 3 "" H 14800 14850 60  0001 C CNN
	1    14800 14850
	1    0    0    -1  
$EndComp
$Comp
L GND #PWR060
U 1 1
P 7550 9950
F 0 "#PWR060" H 7550 9950 30  0001 C CNN
F 1 "GND" H 7550 9880 30  0001 C CNN
F 2 "" H 7550 9950 60  0001 C CNN
F 3 "" H 7550 9950 60  0001 C CNN
	1    7550 9950
	1    0    0    -1  
$EndComp
Text GLabel 11000 3900 1    60   Input ~ 0
+3.3V
$Comp
L GND #PWR061
U 1 1
P 8250 6600
F 0 "#PWR061" H 8250 6600 30  0001 C CNN
F 1 "GND" H 8250 6530 30  0001 C CNN
F 2 "" H 8250 6600 60  0001 C CNN
F 3 "" H 8250 6600 60  0001 C CNN
	1    8250 6600
	1    0    0    -1  
$EndComp
NoConn ~ 9800 10150
NoConn ~ 13200 7900
Text GLabel 9800 8500 0    28   Input ~ 0
PD9
Text GLabel 13200 10900 2    28   Input ~ 0
PC29
Text GLabel 13200 10750 2    28   Input ~ 0
PC30
Text GLabel 13200 6250 2    28   Input ~ 0
PC28
Text GLabel 13200 5950 2    59   Input ~ 0
PB22
Text GLabel 13200 5800 2    59   Input ~ 0
PB23
Text GLabel 13200 5650 2    59   Input ~ 0
PB24
$Comp
L R R82
U 1 1
P 9450 12250
F 0 "R82" V 9530 12250 50  0000 C CNN
F 1 "10K" V 9450 12250 50  0000 C CNN
F 2 "" H 9450 12250 60  0001 C CNN
F 3 "" H 9450 12250 60  0001 C CNN
	1    9450 12250
	0    -1   -1   0   
$EndComp
Wire Wire Line
	9800 12250 9700 12250
Wire Wire Line
	9200 12250 9100 12250
$EndSCHEMATC
